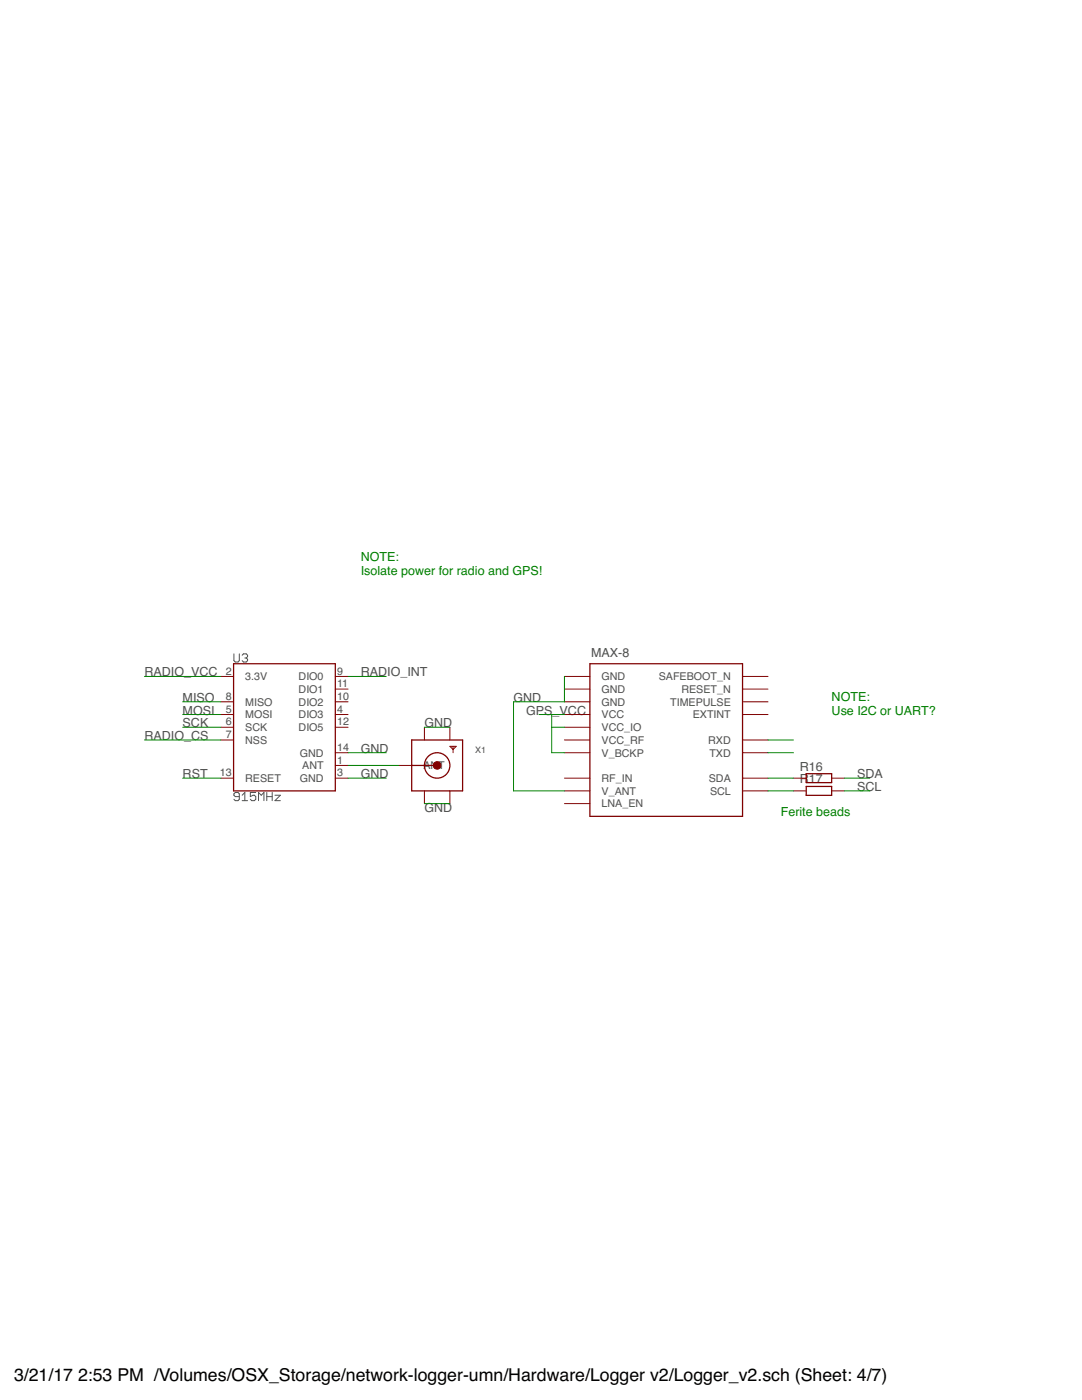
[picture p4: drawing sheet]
<svg xmlns="http://www.w3.org/2000/svg" width="216mm" height="279mm" viewBox="0 0 216 279" stroke-linecap="round" stroke-linejoin="round" font-family="sans-serif">
<g fill="none" stroke="#505050" stroke-width=".2">
<path d="M46.7 130.5v1.3l.2 .3h.6l.3-.3v-1.3M48.3 130.8l.3-.3h.5l.3 .3v.2l-.3 .3M48.9 131.3h.2M49.1 131.3l.3 .3v.2l-.3 .3h-.5l-.3-.3M47.8 159h-.9l-.2-.3v-.3l.2-.2h.6l.3 .2v1.1l-.3 .3h-.6l-.2-.3M48.3 159.8h1.1M48.3 158.7l.6-.5v1.6M51 158.2h-1v.8l.5-.3h.3l.2 .3v.5l-.2 .3h-.6l-.2-.3M51.6 159.8v-1.6l.5 .5 .6-.5v1.6M53.2 159h1.1M53.2 158.2v1.6M54.3 158.2v1.6"/>
<path d="M54.9 158.7h1l-1 1.1h1"/>
</g>
<g fill="none" stroke="#800000" stroke-width=".2">
<path d="M44.1 135h2.5M66.9 135h2.5M66.9 137.5h2.5M112.6 135h5.1M112.6 137.5h5.1M148.2 135h5M148.2 137.5h5M44.1 155.3h2.5M44.1 140.1h2.5M44.1 142.6h2.5M44.1 145.1h2.5M44.1 147.7h2.5"/>
<path d="M66.9 155.3h2.5M66.9 140.1h2.5M66.9 142.6h2.5M66.9 145.1h2.5M66.9 152.8h2.5M66.9 150.2h2.5M79.6 152.8h2.5M84.7 145.1v2.6M84.7 157.8v2.6M89.8 148.9h1.2l-.6 .7zM89.8 145.1v2.6M89.8 157.8v2.6"/>
<path d="M90.4 148.9v1.3M112.6 155.3h5.1M112.6 140.1h5.1M112.6 142.6h5.1M112.6 145.1h5.1M112.6 150.2h5.1M112.6 147.7h5.1M112.6 157.8h5.1M148.2 155.3h5M148.2 140.1h5M148.2 142.6h5M148.2 150.2h5"/>
<path d="M148.2 147.7h5M148.2 157.8h5M158.3 155.3h2.6M158.3 157.8h2.6M165.9 155.3h2.6M165.9 157.8h2.6M112.6 160.4h5.1"/>
</g>
<g fill="none" stroke="#800000" stroke-width=".25">
<path d="M46.6 132.5h20.3v25.3h-20.3zM117.7 132.5h30.5v30.4h-30.5zM82.1 147.7h10.2v10.1h-10.2zM82.1 152.8h5.1M160.9 154.4h5v1.8h-5zM160.9 157h5v1.7h-5z"/>
<circle cx="87.2" cy="152.8" r="2.54"/>
</g>
<circle cx="87.2" cy="152.8" r=".76" fill="#800000" stroke="#800000" stroke-width=".2"/>
<g fill="none" stroke="#008000" stroke-width=".2">
<path d="M28.8 135h15.3M69.4 135h7.7M112.6 135v5.1h-10.1v17.7h10.1M28.8 147.7h15.3M36.4 140.1h7.7M36.4 142.6h7.7M36.4 145.1h7.7M36.4 155.3h7.7M69.4 155.3h7.7M69.4 152.8h10.2M69.4 150.2h7.7M84.7 145.1h5.1"/>
<path d="M107.5 142.6h5.1M110.1 145.1h2.5M110.1 142.6v7.6h2.5M153.2 147.7h5.1M153.2 155.3h5.1M153.2 150.2h5.1M153.2 157.8h5.1M168.5 155.3h5.1M168.5 157.8h5.1M84.7 160.4h5.1"/>
</g>
<g font-size="3.5">
<text x="2.8" y="275.6">3/21/17</text>
<text x="15.6" y="275.6">2:53 PM /Volumes/OSX_Storage/network-logger-umn/Hardware/Logger v2/Logger_v2.sch (Sheet: 4/7)</text>
</g>
<g font-size="2.5" fill="#008000">
<text x="72" y="112">NOTE:</text>
<text x="72" y="114.7">Isolate power for radio and GPS!</text>
<text x="165.9" y="139.9">NOTE:</text>
<text x="165.9" y="142.6">Use I2C or UART?</text>
<text x="155.8" y="162.9">Ferite beads</text>
</g>
<g font-size="2.5" fill="#505050">
<text x="118" y="131.2">MAX-8</text>
<text x="28.8" y="135">RADIO_VCC</text>
<text x="72" y="135">RADIO_INT</text>
<text x="36.4" y="140.1">MISO</text>
<text x="36.4" y="142.6">MOSI</text>
<text x="102.5" y="140.1">GND</text>
<text x="105" y="142.6">GPS</text>
<text x="110.3" y="142.6">_VCC</text>
<text x="28.8" y="147.7">RADIO_CS</text>
<text x="36.4" y="145.1">SCK</text>
<text x="84.7" y="145.1">GND</text>
<text x="36.4" y="155.3">RST</text>
<text x="72" y="150.2">GND</text>
<text x="72" y="155.3">GND</text>
<text x="159.6" y="153.8">R16</text>
<text x="171" y="155.3">SDA</text>
<text x="159.6" y="156.3">R17</text>
<text x="171" y="157.8">SCL</text>
<text x="84.7" y="162.2">GND</text>
</g>
<g font-size="2.1" fill="#505050">
<text x="45.1" y="134.6">2</text>
<text x="48.9" y="135.8">3.3V</text>
<text x="59.6" y="135.8">DIO0</text>
<text x="67.3" y="134.6">9</text>
<text x="67.3" y="137.2">11</text>
<text x="120" y="135.8">GND</text>
<text x="131.5" y="135.8">SAFEBOOT_N</text>
<text x="45.1" y="139.7">8</text>
<text x="45.1" y="142.3">5</text>
<text x="48.9" y="140.8">MISO</text>
<text x="48.9" y="143.4">MOSI</text>
<text x="59.6" y="138.3">DIO1</text>
<text x="59.6" y="140.8">DIO2</text>
<text x="59.6" y="143.4">DIO3</text>
<text x="67.3" y="139.7">10</text>
<text x="67.3" y="142.3">4</text>
<text x="120" y="138.3">GND</text>
<text x="120" y="140.8">GND</text>
<text x="120" y="143.4">VCC</text>
<text x="133.7" y="140.8">TIMEPULSE</text>
<text x="136" y="138.3">RESET_N</text>
<text x="138.2" y="143.4">EXTINT</text>
<text x="45.1" y="144.8">6</text>
<text x="45.1" y="147.3">7</text>
<text x="48.9" y="145.9">SCK</text>
<text x="48.9" y="148.4">NSS</text>
<text x="59.6" y="145.9">DIO5</text>
<text x="67.3" y="144.8">12</text>
<text x="67.3" y="149.9">14</text>
<text x="120" y="145.9">VCC_IO</text>
<text x="120" y="148.4">VCC_RF</text>
<text x="141.3" y="148.4">RXD</text>
<text x="43.9" y="154.9">13</text>
<text x="59.8" y="151">GND</text>
<text x="60.3" y="153.5">ANT</text>
<text x="67.3" y="154.9">3</text>
<text x="67.3" y="152.4">1</text>
<text x="84.5" y="153.5">ANT</text>
<text x="120" y="151">V_BCKP</text>
<text x="141.6" y="151">TXD</text>
<text x="48.9" y="156.1">RESET</text>
<text x="59.8" y="156.1">GND</text>
<text x="120" y="156.1">RF_IN</text>
<text x="120" y="158.6">V_ANT</text>
<text x="120" y="161.1">LNA_EN</text>
<text x="141.4" y="156.1">SDA</text>
<text x="141.7" y="158.6">SCL</text>
</g>
<text font-size="1.8" fill="#505050" x="94.8" y="150.2">X1</text>
</svg>
